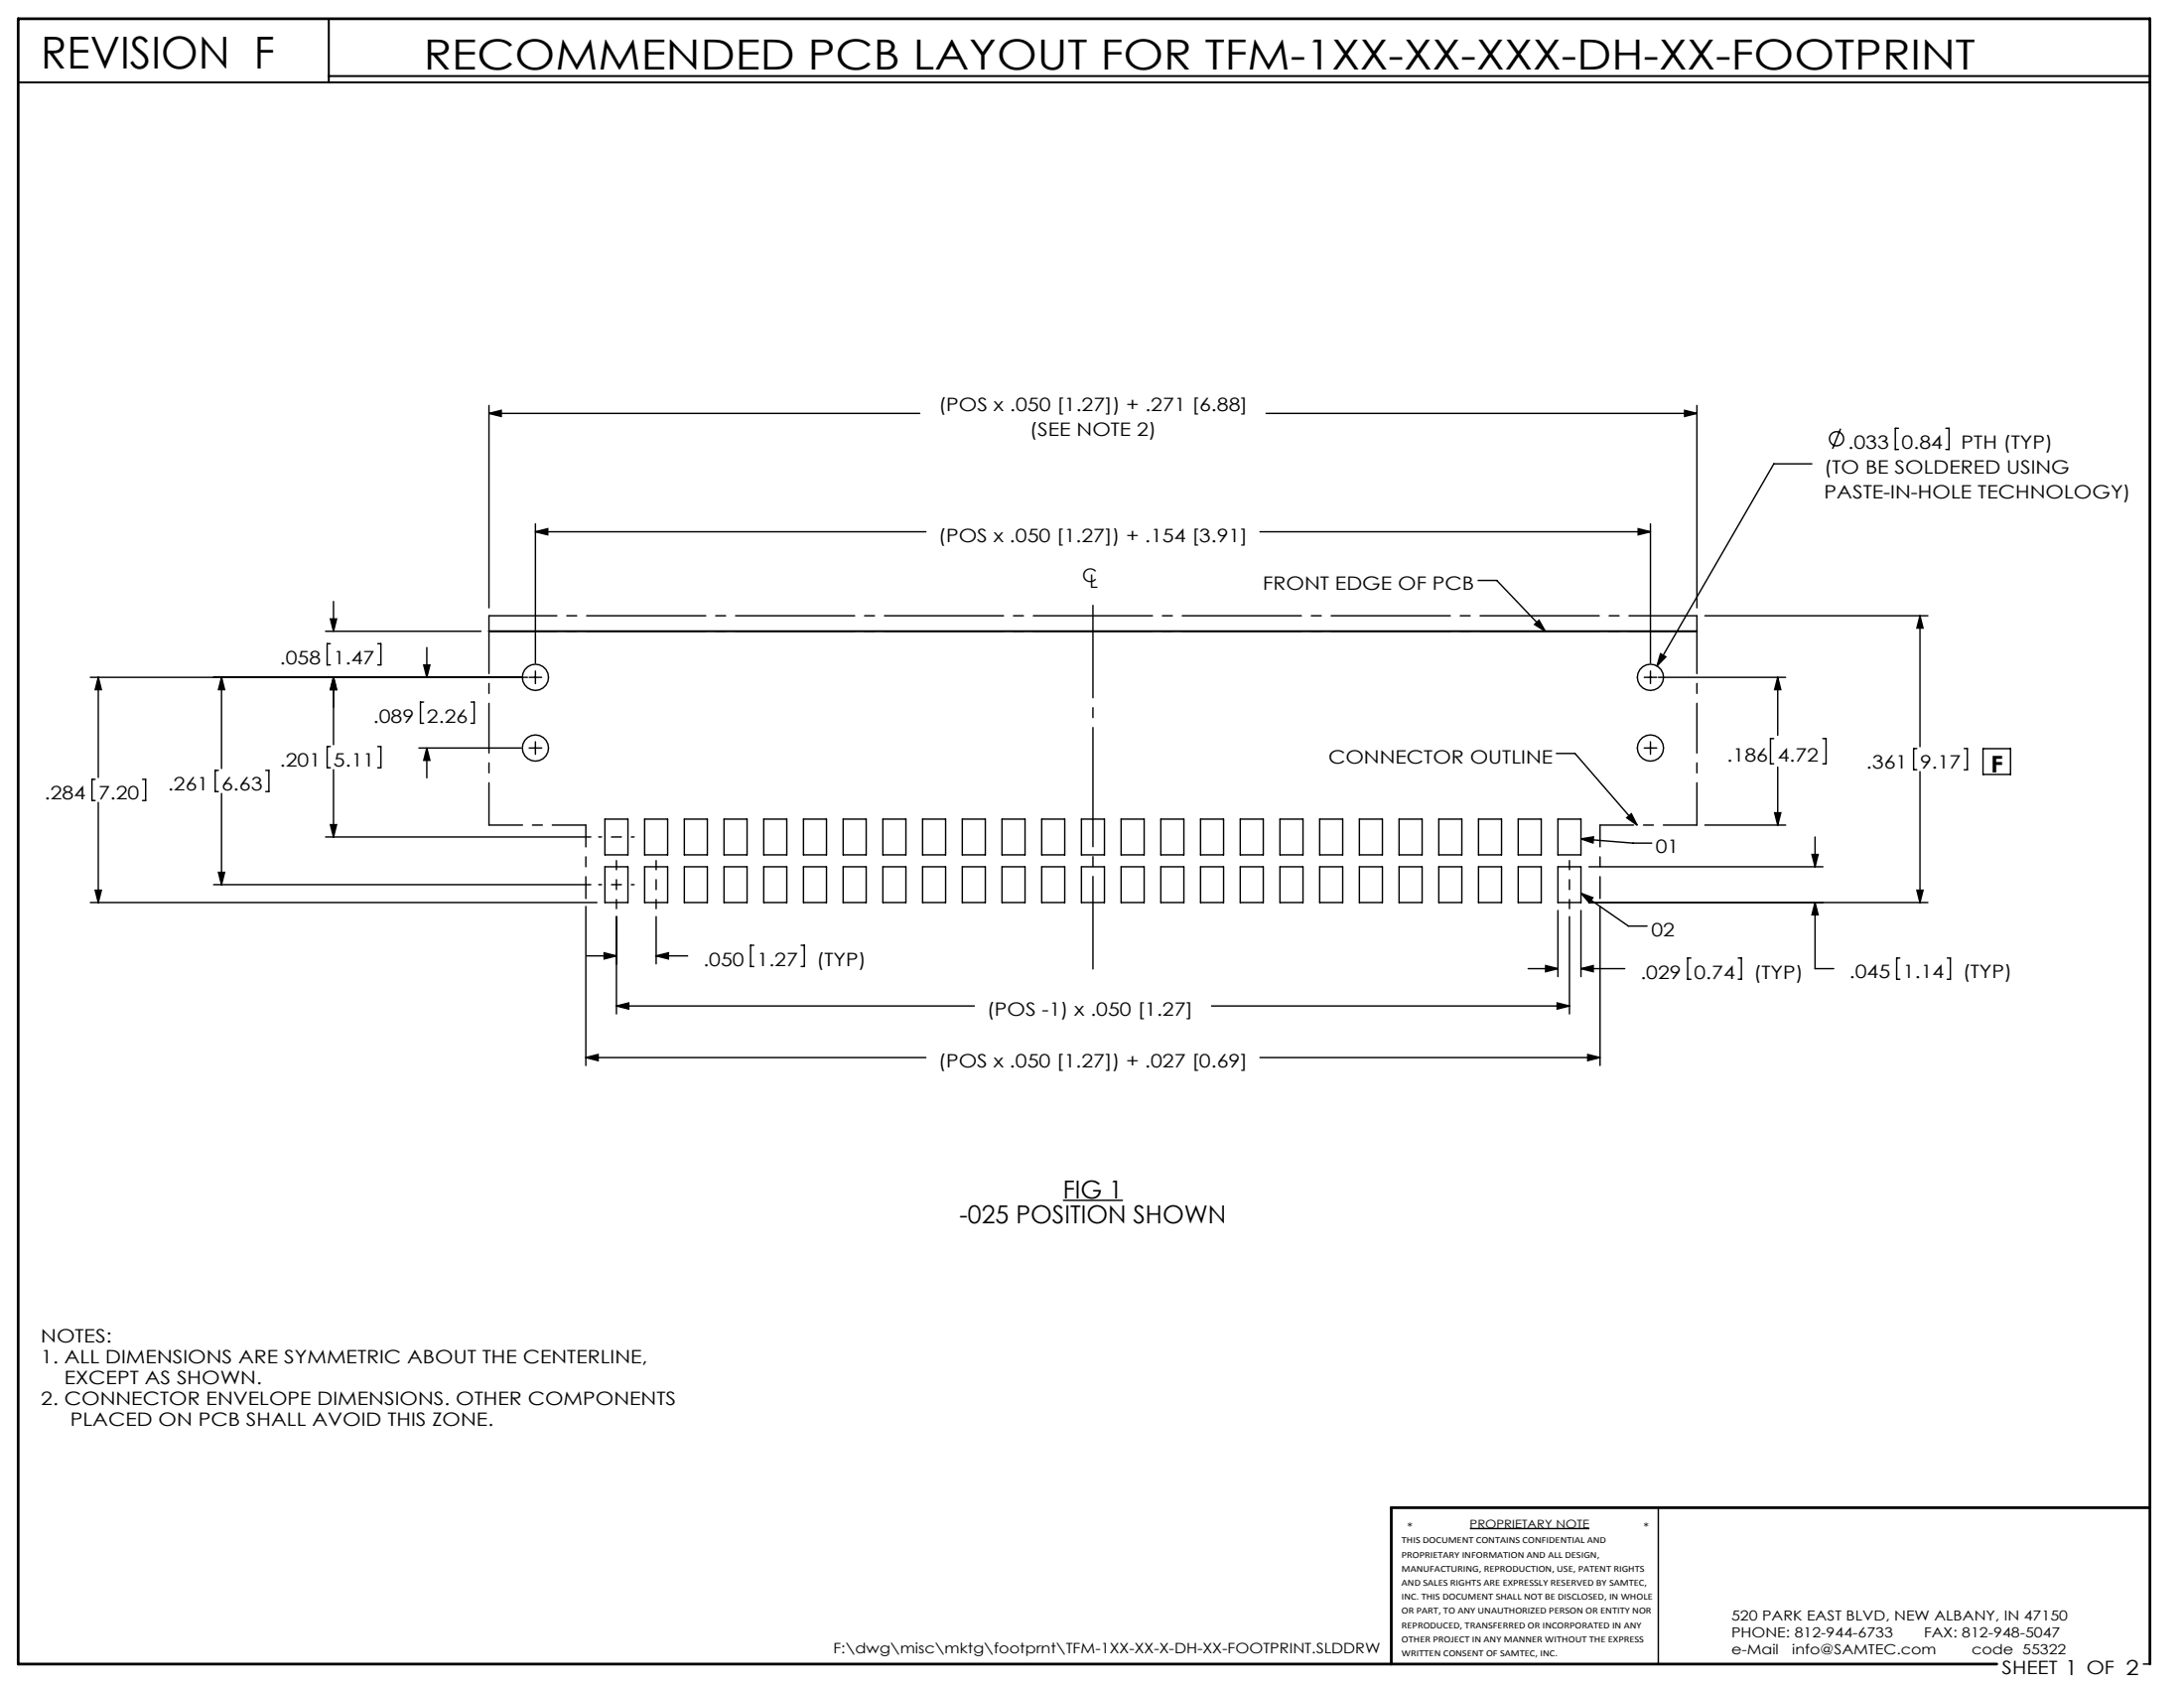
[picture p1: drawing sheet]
<svg xmlns="http://www.w3.org/2000/svg" width="279mm" height="216mm" viewBox="0 0 279 216" stroke-linecap="round" stroke-linejoin="round" font-family="sans-serif">
<g fill="none" stroke="#000" stroke-width=".18">
<path d="M62.6 52.9l1.5-.4v.8zM62.6 51.9v25.8M62.6 52.9h55.1M162 52.9h55.1M215.5 52.5l1.6 .4-1.6 .4zM217.1 51.9v25.8M231.8 59.3h-4.9l-14.9 25.9M235.5 54.8l-1.1 2.6M242.9 54.8h-.4v2.7h.4M248.9 54.8h.4v2.7h-.4M42.3 79.2h.8l-.4 1.5zM42.7 76.9v3.8"/>
<path d="M68.5 68l1.6-.4v.8zM68.5 67v17.8M68.5 68h50M161.2 68h49.9M189.1 74.2h2.4l6.2 6.5M196.3 79.9l.6-.6 .8 1.4zM209.6 67.6l1.5 .4-1.5 .4zM211.1 67v17.8M218.1 78.8h28.5M245.6 78.8l.4 1.5h-.8zM245.6 78.8v16.7M11.6 86.6h55.9"/>
<path d="M12.2 99.7h-.4v2.7h.4M12.6 86.6l.4 1.6h-.8zM12.6 86.6v12.8M18.2 99.7h.4v2.7h-.4M27.9 98.5h-.4v2.7h.4M28.3 86.6l.4 1.6h-.8zM28.3 86.6v11.7M34 98.5h.4v2.7h-.4M41.6 80.7h19.9M42.3 82.3h-.4v2.7h.4M42.3 95.5h-.4v2.7h.4M42.7 86.6l.4 1.6h-.8z"/>
<path d="M42.7 86.6v8.6M42.7 98.4v8.7M48.3 82.3h.4v2.7h-.4M48.3 95.5h.4v2.7h-.4M53.6 95.7h13.1M54.2 89.8h-.4v2.7h.4M54.2 85.1h.8l-.4 1.5zM54.6 95.7l.4 1.5h-.8zM54.6 82.8v3.8M54.6 95.7v3.8M60.3 89.8h.4v2.7h-.4M67.7 86.6h1.6"/>
<path d="M67.7 95.7h1.6M68.5 85.8v1.6M68.5 94.9v1.6M199.1 96.4h2.4l7.9 9.1M210.3 86.6h1.6M210.3 95.7h1.6M211.1 85.8v1.6M211.1 94.9v1.6M212.2 86.6h16.2M212.4 83.6l.7 .4-1.1 1.2zM226.9 94.5h-.4v3.2h.4M227.4 86.6l.4 1.6h-.8z"/>
<path d="M227.4 86.6v7.5M227.4 98.1v7.4M233.2 94.5h.4v3.2h-.4M245.2 95.7h-.4v2.8h.4M245.6 98.7v16.7M251.3 95.7h.4v2.8h-.4M253.7 95.8h3.5v3.3h-3.5zM11.6 115.4h64.8M12.2 113.9h.8l-.4 1.5zM12.6 102.6v12.8M27.3 113.1h48.3M27.9 111.6h.8l-.4 1.5z"/>
<path d="M28.3 101.5v11.6M41.6 107.1h34M42.3 105.5h.8l-.4 1.6zM74.9 115.9v20.4M77.4 110.9h2.9v4.5h-2.9zM77.4 104.8h2.9v4.5h-2.9zM78.9 117.2v12.5M82.5 110.9h2.9v4.5h-2.9zM82.5 104.8h2.9v4.5h-2.9zM83.9 117.2v6.1M87.5 110.9h3v4.5h-3zM87.5 104.8h3v4.5h-3z"/>
<path d="M92.6 110.9h3v4.5h-3zM92.6 104.8h3v4.5h-3zM97.7 110.9h3v4.5h-3zM97.7 104.8h3v4.5h-3zM102.8 110.9h2.9v4.5h-2.9zM102.8 104.8h2.9v4.5h-2.9zM107.9 110.9h2.9v4.5h-2.9zM107.9 104.8h2.9v4.5h-2.9zM112.9 110.9h3v4.5h-3zM112.9 104.8h3v4.5h-3zM118 110.9h3v4.5h-3zM118 104.8h3v4.5h-3z"/>
<path d="M123.1 110.9h3v4.5h-3zM123.1 104.8h3v4.5h-3zM128.2 110.9h2.9v4.5h-2.9zM128.2 104.8h2.9v4.5h-2.9zM133.3 110.9h2.9v4.5h-2.9zM133.3 104.8h2.9v4.5h-2.9zM138.3 110.9h3v4.5h-3zM138.3 104.8h3v4.5h-3zM143.4 110.9h3v4.5h-3zM143.4 104.8h3v4.5h-3zM148.5 110.9h3v4.5h-3zM148.5 104.8h3v4.5h-3z"/>
<path d="M153.6 110.9h2.9v4.5h-2.9zM153.6 104.8h2.9v4.5h-2.9zM158.7 110.9h2.9v4.5h-2.9zM158.7 104.8h2.9v4.5h-2.9zM163.7 110.9h3v4.5h-3zM163.7 104.8h3v4.5h-3zM168.8 110.9h3v4.5h-3zM168.8 104.8h3v4.5h-3zM173.9 110.9h3v4.5h-3zM173.9 104.8h3v4.5h-3zM179 110.9h2.9v4.5h-2.9zM179 104.8h2.9v4.5h-2.9z"/>
<path d="M184.1 110.9h2.9v4.5h-2.9zM184.1 104.8h2.9v4.5h-2.9zM189.1 110.9h3v4.5h-3zM189.1 104.8h3v4.5h-3zM194.2 110.9h3v4.5h-3zM194.2 104.8h3v4.5h-3zM199.3 110.9h3v4.5h-3zM199.3 104.8h3v4.5h-3zM199.3 116.5v8.4M200.8 117.2v12.5M202.3 107.3l1.6-.3-.1 .8zM202.3 114.2l1.5 .6-.5 .7z"/>
<path d="M202.3 107.3l6.6 .5h2.4M202.3 114.2l6 4.2h2.4M202.3 116.5v8.4M203.3 115.4h43.3M203.3 110.9h29.9M204.7 115.9v20.4M208.1 104.6l.6-.5 .7 1.4zM218.1 105.5h10.3M227 104h.8l-.4 1.5zM231.8 109.3h.8l-.4 1.6zM232.2 115.4l.4 1.6h-.8zM232.2 115.4v8.5h2.4"/>
<path d="M232.2 107.1v3.8M245.2 113.9h.8l-.4 1.5zM74.9 135.3l1.6-.4v.8zM74.9 135.3h43.6M75.1 122.3h3.8M77.3 121.9l1.6 .4-1.6 .4zM78.9 128.7l1.5-.4v.8zM78.9 128.7h45.8M83.9 122.3l1.6-.4v.8zM83.9 122.3h4.1M96.4 120.9h-.4v2.7h.4M102.5 120.9h.4v2.7h-.4"/>
<path d="M155 128.7h45.8M161.2 135.3h43.5M195.5 123.9h3.8M197.7 123.5l1.6 .4-1.6 .4zM199.2 128.3l1.6 .4-1.6 .4zM202.3 123.9l1.5-.4v.8zM202.3 123.9h5.6M203.1 134.9l1.6 .4-1.6 .4zM216.3 122.5h-.4v2.8h.4M222.4 122.5h.4v2.8h-.4M243 122.5h-.4v2.8h.4M249.1 122.5h.4v2.8h-.4"/>
<path d="M136 153.5h7.7M188 195.5h15.3M212.2 192.8v20M274.2 212.8h.8"/>
<circle cx="235" cy="56.1" r=".9"/>
<circle cx="68.5" cy="95.7" r="1.68"/>
<circle cx="68.5" cy="86.6" r="1.68"/>
<circle cx="211.1" cy="86.6" r="1.68"/>
<circle cx="211.1" cy="95.7" r="1.68"/>
</g>
<path d="M2.3 10.5h272.7M42.1 2.4v8.1M42.1 9.7h232.9M62.6 80.7h154.5" fill="none" stroke="#000" stroke-width=".25"/>
<path d="M275 192.8h-97v20M255.5 212.8h-253.2v-210.4h272.7v210.4" fill="none" stroke="#000" stroke-width=".35"/>
<path d="M78.9 116.2v-6.1M83.9 116.2v-6.1M200.8 116.2v-6.1" fill="none" stroke="#000" stroke-width=".18" stroke-dasharray="15.2 1.3 1.3 1.3" stroke-dashoffset="14.1"/>
<path d="M139.8 123.9v-46.5" fill="none" stroke="#000" stroke-width=".18" stroke-dasharray="15.2 1.3 1.3 1.3" stroke-dashoffset="3.4"/>
<path d="M76.6 113.1h4.5M76.6 107.1h4.5" fill="none" stroke="#000" stroke-width=".18" stroke-dasharray="15.2 1.3 1.3 1.3" stroke-dashoffset="14.9"/>
<path d="M74.9 114.9v-9.4M204.7 114.9v-9.4" fill="none" stroke="#000" stroke-width=".18" stroke-dasharray="15.2 1.3 1.3 1.3" stroke-dashoffset="12.4"/>
<path d="M62.6 105.5h12.3M204.7 105.5h12.4" fill="none" stroke="#000" stroke-width=".18" stroke-dasharray="15.2 1.3 1.3 1.3" stroke-dashoffset="10.9"/>
<path d="M62.6 80.7v24.8M217.1 105.5v-24.8" fill="none" stroke="#000" stroke-width=".18" stroke-dasharray="6.3 1.3 1.3 1.3" stroke-dashoffset=".9"/>
<path d="M62.6 78.8h154.5M62.6 80.7h154.5" fill="none" stroke="#000" stroke-width=".18" stroke-dasharray="15.2 1.3 1.3 1.3" stroke-dashoffset="6.6"/>
<path d="M62.6 80.7v-1.9M217.1 80.7v-1.9" fill="none" stroke="#000" stroke-width=".18" stroke-dasharray="15.2 1.3 1.3 1.3"/>
<g fill="#000">
<path d="M208.1 104.6l.6-.5 .7 1.4zM196.3 79.9l.6-.6 .8 1.4zM202.3 107.3l1.6-.3-.1 .8zM202.3 114.2l1.5 .6-.5 .7z"/>
<path d="M74.9 135.3l1.6-.4v.8zM203.1 134.9l1.6 .4-1.6 .4zM245.2 113.9h.8l-.4 1.5zM245.6 78.8l.4 1.5h-.8zM42.7 86.6l.4 1.6h-.8zM42.3 79.2h.8l-.4 1.5zM62.6 52.9l1.5-.4v.8zM215.5 52.5l1.6 .4-1.6 .4zM227.4 86.6l.4 1.6h-.8zM227 104h.8l-.4 1.5z"/>
<path d="M78.9 128.7l1.5-.4v.8zM199.2 128.3l1.6 .4-1.6 .4zM68.5 68l1.6-.4v.8zM209.6 67.6l1.5 .4-1.5 .4zM212.4 83.6l-.4 1.6 1.1-1.2zM77.3 121.9l1.6 .4-1.6 .4zM83.9 122.3l1.6-.4v.8zM197.7 123.5l1.6 .4-1.6 .4zM202.3 123.9l1.5-.4v.8zM54.2 85.1h.8l-.4 1.5zM54.6 95.7l.4 1.5h-.8zM28.3 86.6l.4 1.6h-.8zM27.9 111.6h.8l-.4 1.5zM232.2 115.4l.4 1.6h-.8zM231.8 109.3h.8l-.4 1.6zM42.7 86.6l.4 1.6h-.8zM42.3 105.5h.8l-.4 1.6zM12.6 86.6l.4 1.6h-.8zM12.2 113.9h.8l-.4 1.5z"/>
</g>
<text font-size="5.6" x="5.2" y="8.8">REVISION F</text>
<text font-size="5.3" x="54.2" y="8.9">RECOMMENDED PCB LAYOUT FOR TFM-1XX-XX-XXX-DH-XX-FOOTPRINT</text>
<g font-size="3.2">
<text x="136" y="153.3">FIG 1</text>
<text x="122.8" y="156.5">-025 POSITION SHOWN</text>
</g>
<text font-size="3" x="254.7" y="98.8">F</text>
<g font-size="2.4">
<text x="120.1" y="52.5">(POS x .050 [1.27]) + .271 [6.88]</text>
<text x="131.7" y="55.7">(SEE NOTE 2)</text>
<text x="236.4" y="57.4">.033</text>
<text x="243.3" y="57.4">0.84</text>
<text x="250.9" y="57.4">PTH (TYP)</text>
<text x="233.4" y="60.6">(TO BE SOLDERED USING</text>
<text x="233.4" y="63.8">PASTE-IN-HOLE TECHNOLOGY)</text>
<text x="120" y="69.3">(POS x .050 [1.27]) + .154 [3.91]</text>
<text x="138.4" y="74.4">C</text>
<text x="139.4" y="75.2">L</text>
<text x="161.6" y="75.5">FRONT EDGE OF PCB</text>
<text x="35.8" y="84.9">.058</text>
<text x="42.7" y="84.9">1.47</text>
<text x="47.7" y="92.4">.089</text>
<text x="54.6" y="92.4">2.26</text>
<text x="21.5" y="101.2">.261</text>
<text x="28.3" y="101.2">6.63</text>
<text x="35.8" y="98.1">.201</text>
<text x="42.7" y="98.1">5.11</text>
<text x="169.9" y="97.6">CONNECTOR OUTLINE</text>
<text x="220.9" y="97.4">.186</text>
<text x="227.4" y="97.4">4.72</text>
<text x="238.8" y="98.4">.361</text>
<text x="245.6" y="98.4">9.17</text>
<text x="5.7" y="102.3">.284</text>
<text x="12.6" y="102.3">7.20</text>
<text x="211.8" y="109.1">01</text>
<text x="211.3" y="119.8">02</text>
<text x="90" y="123.5">.050</text>
<text x="96.8" y="123.5">1.27</text>
<text x="104.5" y="123.5">(TYP)</text>
<text x="209.8" y="125.2">.029</text>
<text x="216.7" y="125.2">0.74</text>
<text x="224.3" y="125.2">(TYP)</text>
<text x="236.6" y="125.2">.045</text>
<text x="243.5" y="125.2">1.14</text>
<text x="251.1" y="125.2">(TYP)</text>
<text x="126.2" y="129.9">(POS -1) x .050 [1.27]</text>
<text x="120" y="136.5">(POS x .050 [1.27]) + .027 [0.69]</text>
<text x="5.2" y="171.7">NOTES:</text>
<text x="5.2" y="174.4">1. ALL DIMENSIONS ARE SYMMETRIC ABOUT THE CENTERLINE,</text>
<text x="5.2" y="179.7">2. CONNECTOR ENVELOPE DIMENSIONS. OTHER COMPONENTS</text>
<text x="8.2" y="177">EXCEPT AS SHOWN.</text>
<text x="9" y="182.4">PLACED ON PCB SHALL AVOID THIS ZONE.</text>
<text x="256.1" y="214.1">SHEET 1 OF 2</text>
</g>
<g font-size="1.8">
<text x="221.5" y="207.2">520 PARK EAST BLVD, NEW ALBANY, IN 47150</text>
<text x="221.5" y="209.4">PHONE: 812-944-6733</text>
<text x="246.1" y="209.4">FAX: 812-948-5047</text>
<text x="106.6" y="211.5">F:\dwg\misc\mktg\footprnt\TFM-1XX-XX-X-DH-XX-FOOTPRINT.SLDDRW</text>
<text x="221.5" y="211.5">e-Mail</text>
<text x="229.3" y="211.5">info@SAMTEC.com</text>
<text x="252.2" y="211.5">code 55322</text>
</g>
<g font-size="1.5">
<text x="180" y="195.8">*</text>
<text x="188" y="195.4">PROPRIETARY NOTE</text>
<text x="210.2" y="195.8">*</text>
</g>
<g font-size="1.2">
<text x="179.3" y="197.4">THIS DOCUMENT CONTAINS CONFIDENTIAL AND</text>
<text x="179.3" y="199.2">PROPRIETARY INFORMATION AND ALL DESIGN,</text>
<text x="179.3" y="201">MANUFACTURING, REPRODUCTION, USE, PATENT RIGHTS</text>
<text x="179.3" y="202.8">AND SALES RIGHTS ARE EXPRESSLY RESERVED BY SAMTEC,</text>
<text x="179.3" y="204.6">INC. THIS DOCUMENT SHALL NOT BE DISCLOSED, IN WHOLE</text>
<text x="179.3" y="206.4">OR PART, TO ANY UNAUTHORIZED PERSON OR ENTITY NOR</text>
<text x="179.3" y="208.2">REPRODUCED, TRANSFERRED OR INCORPORATED IN ANY</text>
<text x="179.3" y="210">OTHER PROJECT IN ANY MANNER WITHOUT THE EXPRESS</text>
<text x="179.3" y="211.8">WRITTEN CONSENT OF SAMTEC, INC.</text>
</g>
</svg>
